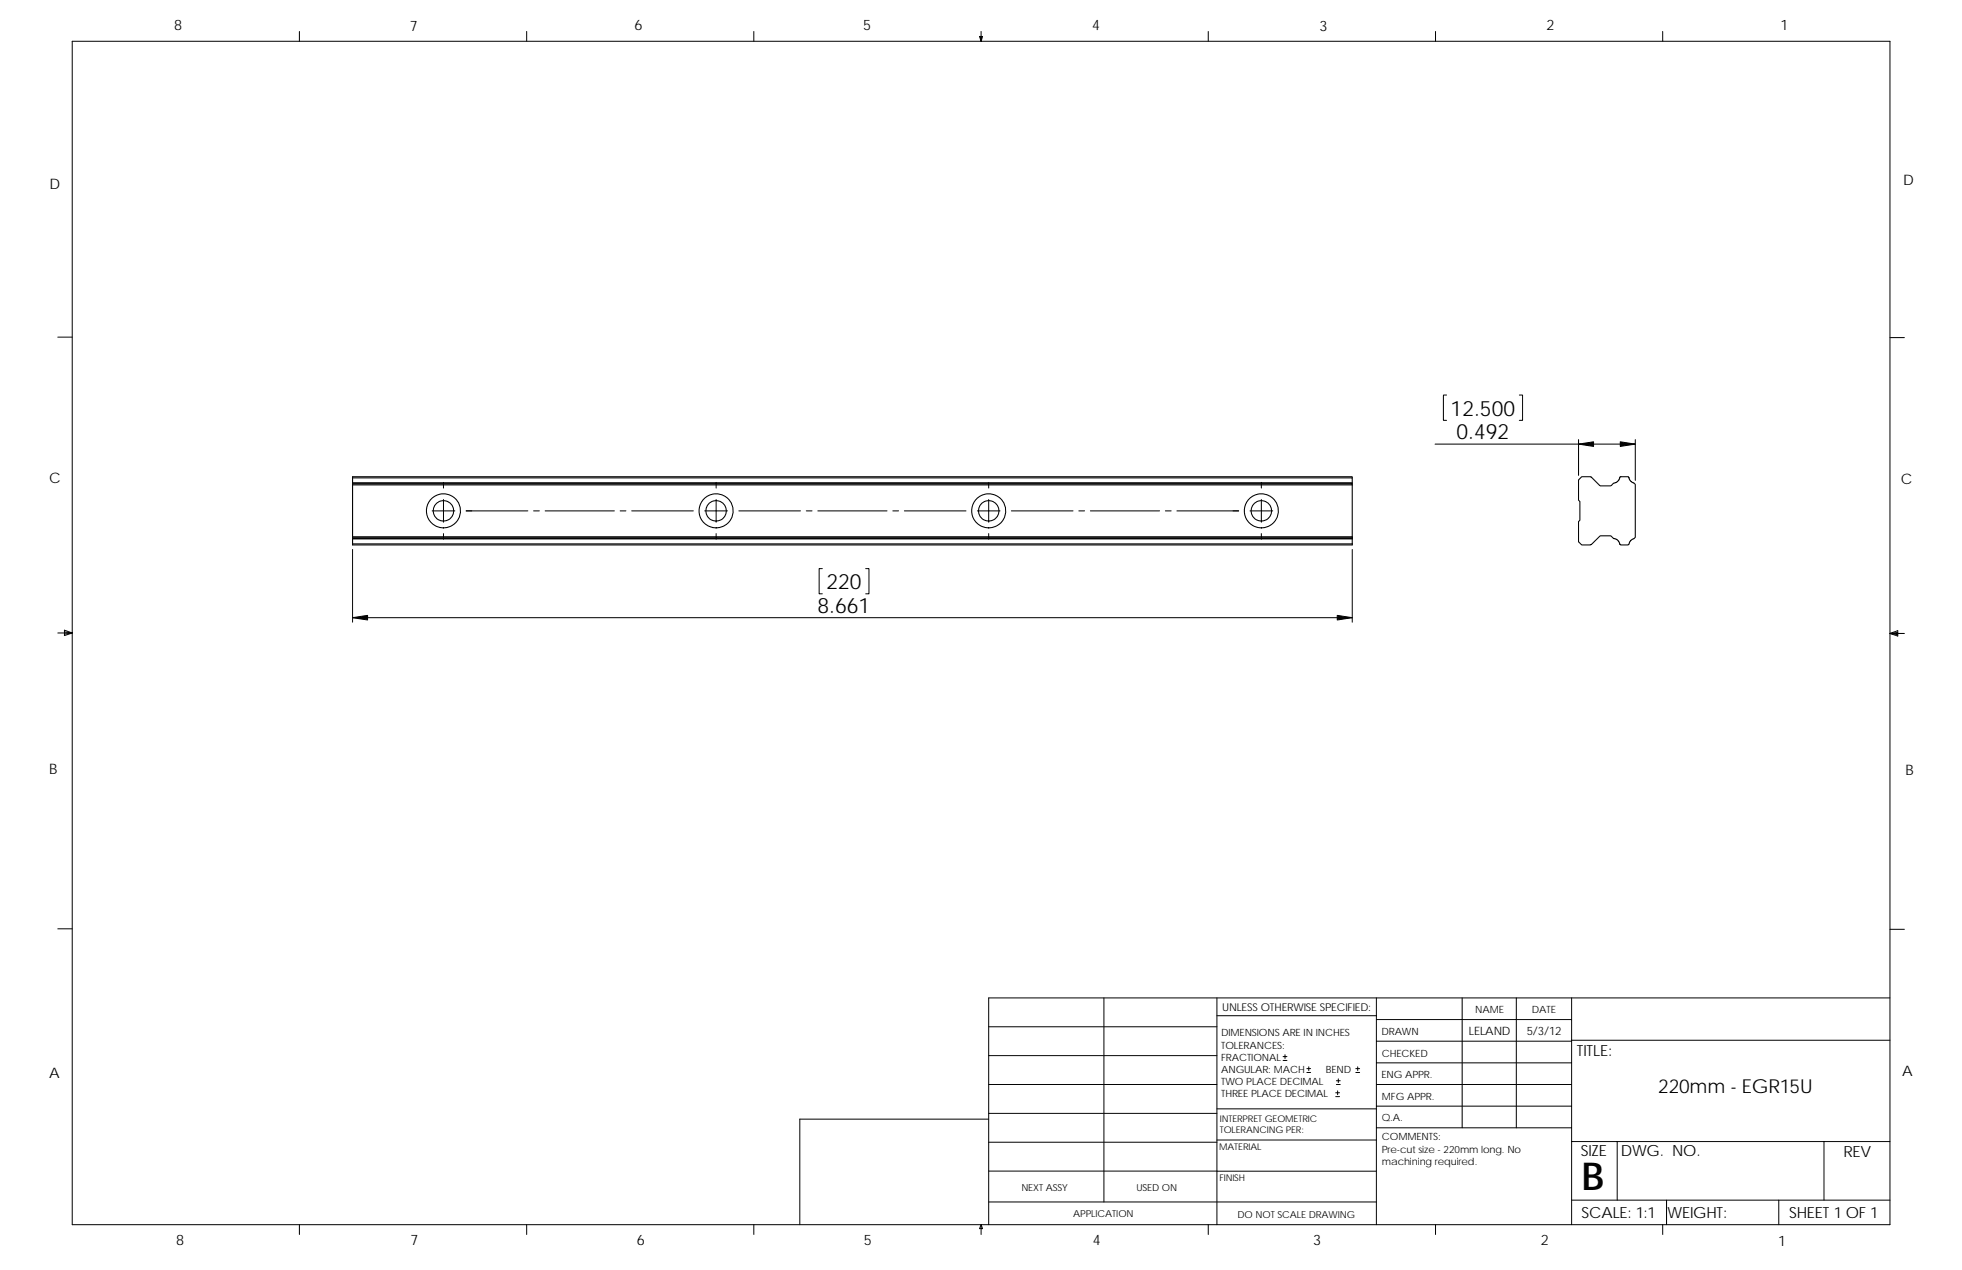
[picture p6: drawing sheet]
<svg xmlns="http://www.w3.org/2000/svg" width="432mm" height="279mm" viewBox="0 0 432 279" stroke-linecap="round" stroke-linejoin="round" font-family="sans-serif">
<g fill="none" stroke="#000" stroke-width=".22">
<path d="M15.9 9.1h400v260.3h-400zM65.9 6.9v2.2M115.9 6.9v2.2M165.9 6.9v2.2M215.6 8h.6l-.3 1.1zM215.7 8l.2 1.1M215.9 6.9v2.2M216 8l-.1 1.1M265.9 6.9v2.2M315.9 6.9v2.2M365.9 6.9v2.2M12.7 74.2h3.2"/>
<path d="M415.9 74.3h3.2M315.8 97.7h44.1M318.4 86.9h-.7v5.6h.7M334.4 86.9h.7v5.6h-.7M347.4 96.7v7.9M359.9 96.7v9M95.1 112.4h5M97.6 106.1v1.3M97.6 109.9v5M97.6 117.4v1.2M102.6 112.4h13.6M117.4 112.4h1.3"/>
<path d="M120 112.4h15.2M136.5 112.4h1.3M139 112.4h13.6M155.1 112.4h5M157.6 106.1v1.3M157.6 109.9v5M157.6 117.4v1.2M162.6 112.4h13.6M177.4 112.4h1.3M180 112.4h15.2M196.5 112.4h1.3M199 112.4h13.6"/>
<path d="M215.1 112.4h5M217.6 106.1v1.3M217.6 109.9v5M217.6 117.4v1.2M222.6 112.4h13.6M237.4 112.4h1.3M240 112.4h15.2M256.5 112.4h1.2M259 112.4h13.6M275.1 112.4h5M277.6 106.1v1.3M277.6 109.9v5"/>
<path d="M277.6 117.4v1.2M12.7 139.3h3.2M14.2 138.6l1.7 .7-1.7 .5zM14.2 139l1.7 .3M15.9 139.3l-1.7 .2M77.6 120.9v16M77.6 135.9h220M181 125.1h-.7v5.5h.7M190.5 125.1h.7v5.5h-.7M297.6 120.9v16M415.9 139.4h3.2M415.9 139.4l1.8-.7v1.2z"/>
<path d="M415.9 139.4l1.8 .2M417.7 139.1l-1.8 .3M12.7 204.3h3.2M243 219.5v44.9M267.8 219.5v49.9M302.9 219.5v49.9M321.8 219.5v28.6M333.7 219.5v28.6M345.9 219.5v49.9M415.9 204.4h3.2M415.9 219.5h-198.3v49.9M217.6 238.6h50.2"/>
<path d="M217.6 232.2h50.2M217.6 225.9h50.2M267.8 223.5h35.1M282.4 233.3h.8M282.4 232.5h.8M282.8 232v.9M287.6 235.9h.8M287.6 235.1h.8M288 234.7v.8M294.1 238.6h.9M294.1 237.8h.9M294.4 240v.8"/>
<path d="M294.5 237.3v.9M298.4 235.9h.8M298.4 235.1h.8M298.8 234.7v.8M302.9 238.6h43M302.9 233.8h43M302.9 229.1h43M302.9 224.3h43M345.9 228.9h70M217.6 257.6l85.3 .1M217.6 251.3h50.2M217.6 244.9h50.2"/>
<path d="M217.6 246.2h-41.6v23.2M267.8 250.8h35.1M267.8 243.9h35.1M294 241.3h.8M294 240.4h.8M302.9 248.1h43M302.9 243.4h43M345.9 251.1h70M355.9 251.1v12.9M401.4 251.1v12.9M65.9 269.4v2.2M115.9 269.4v2.2"/>
<path d="M165.9 269.4v2.2M215.9 269.4l.3 .9h-.6zM215.9 269.4v2.2M217.6 264.4h85.3M265.9 269.4v2.2M315.9 269.4v2.2M345.9 264h70M365.9 269.4v2.2M366.8 264v5.4M391.5 264v5.4"/>
</g>
<g fill="none" stroke="#000" stroke-width=".23">
<path d="M77.6 118.1v.2M77.6 106.5h220v.2M77.6 106.5v.2M77.6 106.3h220v.2M77.6 106.2l220 .1M77.6 105.1h220v1.1M77.6 105.1v1.1M77.6 118.6v1.1M77.6 105.1v-.2h220v.2M77.6 119.7v.2h220v-.2M77.6 118.1h220M77.6 106.7h220"/>
<path d="M77.6 106.2v.3M77.6 106.7v11.4M77.6 118.3v.3M77.6 118.5h220M77.6 118.6h220M77.6 119.7h220M77.6 118.3h220M297.6 118.1v.2M297.6 118.6v1.1M297.6 106.7v11.4M297.6 118.3v.3M355.2 118.5l.8 .3 .5 .9"/>
<path d="M355.2 118.5l-.8-.6h-2.1l-2.4 2h-1.8l-.7-.7v-4.5l.3-.3v-4.1l-.3-.3v-4.4l.7-.7h2l2.1 2h2.3l.6-.6 .9-.4 .5-.9 .2-.1h1.7l.5 .9 1 .7v11.7l-1.1 .8-.5 .9h-1.5l-.3-.3"/>
<circle cx="97.6" cy="112.4" r="3.8"/>
<circle cx="97.6" cy="112.4" r="2.25"/>
<circle cx="157.6" cy="112.4" r="2.25"/>
<circle cx="157.6" cy="112.4" r="3.8"/>
<circle cx="217.6" cy="112.4" r="3.8"/>
<circle cx="217.6" cy="112.4" r="2.25"/>
<circle cx="277.6" cy="112.4" r="3.8"/>
<circle cx="277.6" cy="112.4" r="2.25"/>
</g>
<g fill="#000" stroke="#000" stroke-width=".22">
<path d="M347.4 97.7l3.3-.5v1z" fill-rule="evenodd"/>
<path d="M356.6 97.2l3.3 .5-3.3 .5z" fill-rule="evenodd"/>
<path d="M77.6 135.9l3.3-.5v1z" fill-rule="evenodd"/>
<path d="M294.3 135.4l3.3 .5-3.3 .5z" fill-rule="evenodd"/>
</g>
<text font-size="8.5" x="348.1" y="261.7">B</text>
<g font-size="4.7">
<text x="319.3" y="91.5">12.500</text>
<text x="320.5" y="96.7">0.492</text>
<text x="181.9" y="129.6">220</text>
<text x="179.9" y="134.9">8.661</text>
</g>
<text font-size="4.2" x="364.9" y="240.4">220mm - EGR15U</text>
<g font-size="3.4">
<text x="347" y="232.3">TITLE:</text>
<text x="347.9" y="254.3">SIZE</text>
<text x="356.7" y="254.3">DWG. NO.</text>
<text x="405.7" y="254.4">REV</text>
<text x="348.1" y="267.9">SCALE: 1:1</text>
<text x="367" y="268">WEIGHT:</text>
<text x="393.8" y="267.9">SHEET 1 OF 1</text>
</g>
<g font-size="3.2">
<text x="38.3" y="6.7">8</text>
<text x="90.2" y="6.8">7</text>
<text x="139.7" y="6.5">6</text>
<text x="189.9" y="6.5">5</text>
<text x="240.4" y="6.6">4</text>
<text x="290.4" y="6.7">3</text>
<text x="340.4" y="6.6">2</text>
<text x="391.8" y="6.7">1</text>
<text x="10.9" y="41.6">D</text>
<text x="418.9" y="40.7">D</text>
<text x="10.8" y="106.3">C</text>
<text x="418.4" y="106.4">C</text>
<text x="10.8" y="170.2">B</text>
<text x="419.4" y="170.6">B</text>
<text x="10.8" y="237.2">A</text>
<text x="418.6" y="236.8">A</text>
<text x="38.8" y="273.9">8</text>
<text x="90.3" y="273.9">7</text>
<text x="140.2" y="273.8">6</text>
<text x="190.1" y="273.9">5</text>
<text x="240.5" y="273.8">4</text>
<text x="289" y="273.9">3</text>
<text x="339.1" y="273.9">2</text>
<text x="391.4" y="274.2">1</text>
</g>
<g font-size="2.5">
<text x="323.3" y="227.6">LELAND</text>
<text x="336" y="227.7">5/3/12</text>
</g>
<text font-size="2.4" x="269" y="222.4">UNLESS OTHERWISE SPECIFIED:</text>
<g font-size="2.2">
<text x="304" y="227.7">DRAWN</text>
<text x="324.7" y="222.9">NAME</text>
<text x="337.2" y="222.9">DATE</text>
<text x="268.8" y="228">DIMENSIONS ARE IN INCHES</text>
<text x="268.8" y="230.7">TOLERANCES:</text>
<text x="268.8" y="233.3">FRACTIONAL</text>
<text x="304.1" y="232.6">CHECKED</text>
<text x="268.8" y="236">ANGULAR: MACH</text>
<text x="268.8" y="238.6">TWO PLACE DECIMAL</text>
<text x="291.8" y="236">BEND</text>
<text x="304" y="237.2">ENG APPR.</text>
<text x="268.8" y="241.3">THREE PLACE DECIMAL</text>
<text x="304.1" y="242">MFG APPR.</text>
<text x="304.1" y="246.7">Q.A.</text>
<text x="304.1" y="250.9">COMMENTS:</text>
<text x="304.1" y="253.6">Pre-cut size - 220mm long. No</text>
<text x="304.1" y="256.2">machining required.</text>
</g>
<g font-size="2.1">
<text x="224.8" y="262">NEXT ASSY</text>
<text x="250.1" y="262">USED ON</text>
<text x="236.2" y="267.8">APPLICATION</text>
<text x="272.4" y="267.9">DO NOT SCALE DRAWING</text>
</g>
<g font-size="2">
<text x="268.5" y="249.4">TOLERANCING PER:</text>
<text x="268.5" y="246.8">INTERPRET GEOMETRIC</text>
<text x="268.3" y="252.9">MATERIAL</text>
<text x="268.4" y="259.7">FINISH</text>
</g>
</svg>
